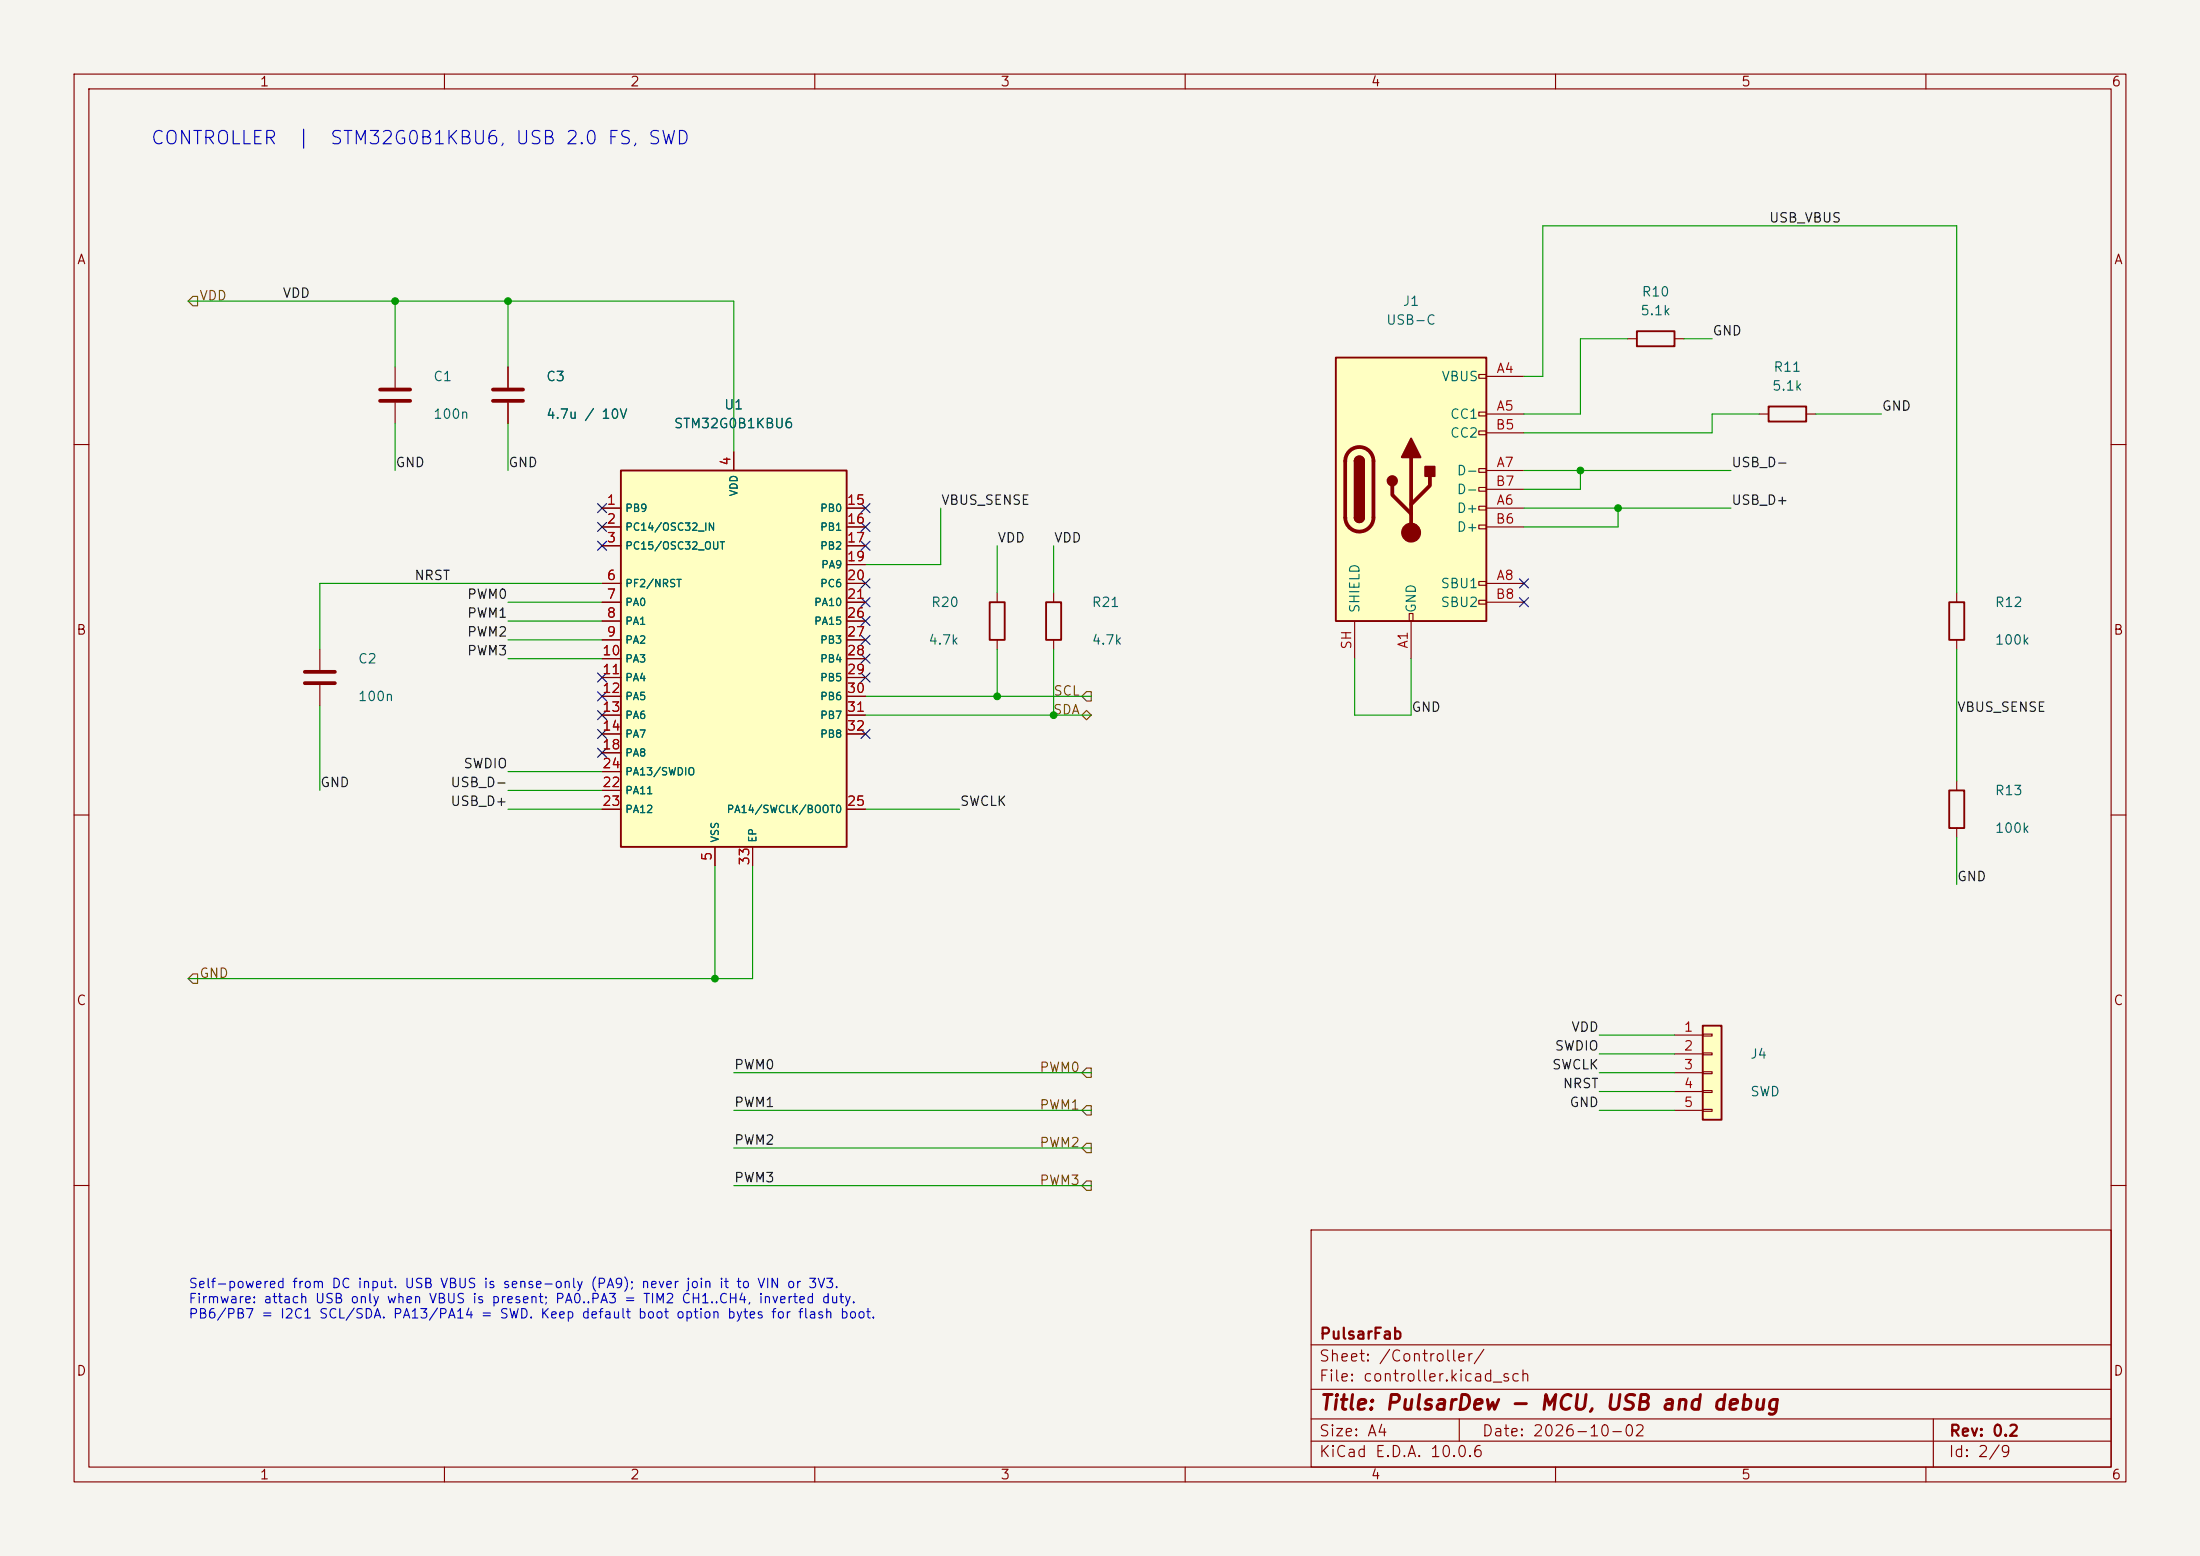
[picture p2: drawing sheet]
(kicad_sch (version 20260306) (generator "eeschema") (generator_version "10.0") (paper "A4")
(title_block (title "PulsarDew - MCU, USB and debug") (date "2026-10-02") (rev "0.2") (company "PulsarFab"))
(lib_symbols
(symbol "pulsarfab:STM32G0B1KBU6"
 (exclude_from_sim no)
 (in_bom yes)
 (on_board yes)
 (property "Reference" "U" (at 0 30.48 0) (effects (font (size 1.27 1.27))))
 (property "Value" "STM32G0B1KBU6" (at 0 -30.48 0) (effects (font (size 1.27 1.27))))
 (property "Footprint" "pulsarfab:UFQFPN-32" (at 0 -33.02 0) (effects (font (size 1.27 1.27)) hide))
 (property "Datasheet" "https://www.st.com/resource/en/datasheet/stm32g0b1kb.pdf" (at 0 0 0) (effects (font (size 1.27 1.27)) hide))
 (property "LCSC" "C5159549" (at 0 -35.56 0) (effects (font (size 1.27 1.27)) hide))
 (property "MPN" "STM32G0B1KBU6" (at 0 -38.1 0) (effects (font (size 1.27 1.27)) hide))
 (property "Description" "ARM Cortex-M0+ 64MHz, 128KB Flash, 144KB RAM, USB, UFQFPN-32" (at 0 0 0) (effects (font (size 1.27 1.27)) hide))
 (symbol "STM32G0B1KBU6_0_1"
  (rectangle (start -15.24 -25.4) (end 15.24 25.4) (stroke (width 0.254) (type default)) (fill (type background))))
 (symbol "STM32G0B1KBU6_1_1"
  (pin bidirectional line (at -17.78 20.32 0) (length 2.54) (name "PB9" (effects (font (size 1.0 1.0)))) (number "1" (effects (font (size 1.27 1.27)))))
  (pin bidirectional line (at -17.78 17.78 0) (length 2.54) (name "PC14/OSC32_IN" (effects (font (size 1.0 1.0)))) (number "2" (effects (font (size 1.27 1.27)))))
  (pin bidirectional line (at -17.78 15.24 0) (length 2.54) (name "PC15/OSC32_OUT" (effects (font (size 1.0 1.0)))) (number "3" (effects (font (size 1.27 1.27)))))
  (pin power_in line (at 0 27.94 270) (length 2.54) (name "VDD" (effects (font (size 1.0 1.0)))) (number "4" (effects (font (size 1.27 1.27)))))
  (pin power_in line (at -2.54 -27.94 90) (length 2.54) (name "VSS" (effects (font (size 1.0 1.0)))) (number "5" (effects (font (size 1.27 1.27)))))
  (pin input line (at -17.78 10.16 0) (length 2.54) (name "PF2/NRST" (effects (font (size 1.0 1.0)))) (number "6" (effects (font (size 1.27 1.27)))))
  (pin bidirectional line (at -17.78 7.62 0) (length 2.54) (name "PA0" (effects (font (size 1.0 1.0)))) (number "7" (effects (font (size 1.27 1.27)))))
  (pin bidirectional line (at -17.78 5.08 0) (length 2.54) (name "PA1" (effects (font (size 1.0 1.0)))) (number "8" (effects (font (size 1.27 1.27)))))
  (pin bidirectional line (at -17.78 2.54 0) (length 2.54) (name "PA2" (effects (font (size 1.0 1.0)))) (number "9" (effects (font (size 1.27 1.27)))))
  (pin bidirectional line (at -17.78 0 0) (length 2.54) (name "PA3" (effects (font (size 1.0 1.0)))) (number "10" (effects (font (size 1.27 1.27)))))
  (pin bidirectional line (at -17.78 -2.54 0) (length 2.54) (name "PA4" (effects (font (size 1.0 1.0)))) (number "11" (effects (font (size 1.27 1.27)))))
  (pin bidirectional line (at -17.78 -5.08 0) (length 2.54) (name "PA5" (effects (font (size 1.0 1.0)))) (number "12" (effects (font (size 1.27 1.27)))))
  (pin bidirectional line (at -17.78 -7.62 0) (length 2.54) (name "PA6" (effects (font (size 1.0 1.0)))) (number "13" (effects (font (size 1.27 1.27)))))
  (pin bidirectional line (at -17.78 -10.16 0) (length 2.54) (name "PA7" (effects (font (size 1.0 1.0)))) (number "14" (effects (font (size 1.27 1.27)))))
  (pin bidirectional line (at 17.78 20.32 180) (length 2.54) (name "PB0" (effects (font (size 1.0 1.0)))) (number "15" (effects (font (size 1.27 1.27)))))
  (pin bidirectional line (at 17.78 17.78 180) (length 2.54) (name "PB1" (effects (font (size 1.0 1.0)))) (number "16" (effects (font (size 1.27 1.27)))))
  (pin bidirectional line (at 17.78 15.24 180) (length 2.54) (name "PB2" (effects (font (size 1.0 1.0)))) (number "17" (effects (font (size 1.27 1.27)))))
  (pin bidirectional line (at -17.78 -12.7 0) (length 2.54) (name "PA8" (effects (font (size 1.0 1.0)))) (number "18" (effects (font (size 1.27 1.27)))))
  (pin bidirectional line (at 17.78 12.7 180) (length 2.54) (name "PA9" (effects (font (size 1.0 1.0)))) (number "19" (effects (font (size 1.27 1.27)))))
  (pin bidirectional line (at 17.78 10.16 180) (length 2.54) (name "PC6" (effects (font (size 1.0 1.0)))) (number "20" (effects (font (size 1.27 1.27)))))
  (pin bidirectional line (at 17.78 7.62 180) (length 2.54) (name "PA10" (effects (font (size 1.0 1.0)))) (number "21" (effects (font (size 1.27 1.27)))))
  (pin bidirectional line (at -17.78 -17.78 0) (length 2.54) (name "PA11" (effects (font (size 1.0 1.0)))) (number "22" (effects (font (size 1.27 1.27)))))
  (pin bidirectional line (at -17.78 -20.32 0) (length 2.54) (name "PA12" (effects (font (size 1.0 1.0)))) (number "23" (effects (font (size 1.27 1.27)))))
  (pin bidirectional line (at -17.78 -15.24 0) (length 2.54) (name "PA13/SWDIO" (effects (font (size 1.0 1.0)))) (number "24" (effects (font (size 1.27 1.27)))))
  (pin bidirectional line (at 17.78 -20.32 180) (length 2.54) (name "PA14/SWCLK/BOOT0" (effects (font (size 1.0 1.0)))) (number "25" (effects (font (size 1.27 1.27)))))
  (pin bidirectional line (at 17.78 5.08 180) (length 2.54) (name "PA15" (effects (font (size 1.0 1.0)))) (number "26" (effects (font (size 1.27 1.27)))))
  (pin bidirectional line (at 17.78 2.54 180) (length 2.54) (name "PB3" (effects (font (size 1.0 1.0)))) (number "27" (effects (font (size 1.27 1.27)))))
  (pin bidirectional line (at 17.78 0 180) (length 2.54) (name "PB4" (effects (font (size 1.0 1.0)))) (number "28" (effects (font (size 1.27 1.27)))))
  (pin bidirectional line (at 17.78 -2.54 180) (length 2.54) (name "PB5" (effects (font (size 1.0 1.0)))) (number "29" (effects (font (size 1.27 1.27)))))
  (pin bidirectional line (at 17.78 -5.08 180) (length 2.54) (name "PB6" (effects (font (size 1.0 1.0)))) (number "30" (effects (font (size 1.27 1.27)))))
  (pin bidirectional line (at 17.78 -7.62 180) (length 2.54) (name "PB7" (effects (font (size 1.0 1.0)))) (number "31" (effects (font (size 1.27 1.27)))))
  (pin bidirectional line (at 17.78 -10.16 180) (length 2.54) (name "PB8" (effects (font (size 1.0 1.0)))) (number "32" (effects (font (size 1.27 1.27)))))
  (pin power_in line (at 2.54 -27.94 90) (length 2.54) (name "EP" (effects (font (size 1.0 1.0)))) (number "33" (effects (font (size 1.27 1.27))))))
 (pin_names
  (offset 0.508)))
(symbol "Device:C"
 (pin_numbers (hide yes))
 (pin_names
  (offset 0.254))
 (exclude_from_sim no)
 (in_bom yes)
 (on_board yes)
 (in_pos_files yes)
 (duplicate_pin_numbers_are_jumpers no)
 (property "Reference" "C" (at 0.635 2.54 0) (show_name no) (do_not_autoplace no) (effects (font (size 1.27 1.27)) (justify left)))
 (property "Value" "C" (at 0.635 -2.54 0) (show_name no) (do_not_autoplace no) (effects (font (size 1.27 1.27)) (justify left)))
 (property "Footprint" "" (at 0.9652 -3.81 0) (show_name no) (do_not_autoplace no) (hide yes) (effects (font (size 1.27 1.27))))
 (property "Datasheet" "" (at 0 0 0) (show_name no) (do_not_autoplace no) (hide yes) (effects (font (size 1.27 1.27))))
 (property "Description" "Unpolarized capacitor" (at 0 0 0) (show_name no) (do_not_autoplace no) (hide yes) (effects (font (size 1.27 1.27))))
 (symbol "C_0_1"
  (polyline (pts (xy -2.032 0.762) (xy 2.032 0.762)) (stroke (width 0.508) (type default)) (fill (type none)))
  (polyline (pts (xy -2.032 -0.762) (xy 2.032 -0.762)) (stroke (width 0.508) (type default)) (fill (type none))))
 (symbol "C_1_1"
  (pin passive line (at 0 3.81 270) (length 2.794) (name "" (effects (font (size 1.27 1.27)))) (number "1" (effects (font (size 1.27 1.27)))))
  (pin passive line (at 0 -3.81 90) (length 2.794) (name "" (effects (font (size 1.27 1.27)))) (number "2" (effects (font (size 1.27 1.27))))))
 (embedded_fonts no))
(symbol "Device:R"
 (pin_numbers (hide yes))
 (pin_names
  (offset 0))
 (exclude_from_sim no)
 (in_bom yes)
 (on_board yes)
 (in_pos_files yes)
 (duplicate_pin_numbers_are_jumpers no)
 (property "Reference" "R" (at 2.032 0 90) (show_name no) (do_not_autoplace no) (effects (font (size 1.27 1.27))))
 (property "Value" "R" (at 0 0 90) (show_name no) (do_not_autoplace no) (effects (font (size 1.27 1.27))))
 (property "Footprint" "" (at -1.778 0 90) (show_name no) (do_not_autoplace no) (hide yes) (effects (font (size 1.27 1.27))))
 (property "Datasheet" "" (at 0 0 0) (show_name no) (do_not_autoplace no) (hide yes) (effects (font (size 1.27 1.27))))
 (property "Description" "Resistor" (at 0 0 0) (show_name no) (do_not_autoplace no) (hide yes) (effects (font (size 1.27 1.27))))
 (symbol "R_0_1"
  (rectangle (start -1.016 -2.54) (end 1.016 2.54) (stroke (width 0.254) (type default)) (fill (type none))))
 (symbol "R_1_1"
  (pin passive line (at 0 3.81 270) (length 1.27) (name "" (effects (font (size 1.27 1.27)))) (number "1" (effects (font (size 1.27 1.27)))))
  (pin passive line (at 0 -3.81 90) (length 1.27) (name "" (effects (font (size 1.27 1.27)))) (number "2" (effects (font (size 1.27 1.27))))))
 (embedded_fonts no))
(symbol "Connector:USB_C_Receptacle_USB2.0_16P"
 (pin_names
  (offset 1.016))
 (exclude_from_sim no)
 (in_bom yes)
 (on_board yes)
 (in_pos_files yes)
 (duplicate_pin_numbers_are_jumpers no)
 (property "Reference" "J" (at 0 22.225 0) (show_name no) (do_not_autoplace no) (effects (font (size 1.27 1.27))))
 (property "Value" "USB_C_Receptacle_USB2.0_16P" (at 0 19.685 0) (show_name no) (do_not_autoplace no) (effects (font (size 1.27 1.27))))
 (property "Footprint" "" (at 3.81 0 0) (show_name no) (do_not_autoplace no) (hide yes) (effects (font (size 1.27 1.27))))
 (property "Datasheet" "https://www.usb.org/sites/default/files/documents/usb_type-c.zip" (at 3.81 0 0) (show_name no) (do_not_autoplace no) (hide yes) (effects (font (size 1.27 1.27))))
 (property "Description" "USB 2.0-only 16P Type-C Receptacle connector" (at 0 0 0) (show_name no) (do_not_autoplace no) (hide yes) (effects (font (size 1.27 1.27))))
 (symbol "USB_C_Receptacle_USB2.0_16P_0_0"
  (rectangle (start -0.254 -17.78) (end 0.254 -16.764) (stroke (width 0) (type default)) (fill (type none)))
  (rectangle (start 10.16 15.494) (end 9.144 14.986) (stroke (width 0) (type default)) (fill (type none)))
  (rectangle (start 10.16 10.414) (end 9.144 9.906) (stroke (width 0) (type default)) (fill (type none)))
  (rectangle (start 10.16 7.874) (end 9.144 7.366) (stroke (width 0) (type default)) (fill (type none)))
  (rectangle (start 10.16 2.794) (end 9.144 2.286) (stroke (width 0) (type default)) (fill (type none)))
  (rectangle (start 10.16 0.254) (end 9.144 -0.254) (stroke (width 0) (type default)) (fill (type none)))
  (rectangle (start 10.16 -2.286) (end 9.144 -2.794) (stroke (width 0) (type default)) (fill (type none)))
  (rectangle (start 10.16 -4.826) (end 9.144 -5.334) (stroke (width 0) (type default)) (fill (type none)))
  (rectangle (start 10.16 -12.446) (end 9.144 -12.954) (stroke (width 0) (type default)) (fill (type none)))
  (rectangle (start 10.16 -14.986) (end 9.144 -15.494) (stroke (width 0) (type default)) (fill (type none))))
 (symbol "USB_C_Receptacle_USB2.0_16P_0_1"
  (rectangle (start -10.16 17.78) (end 10.16 -17.78) (stroke (width 0.254) (type default)) (fill (type background)))
  (polyline (pts (xy -8.89 -3.81) (xy -8.89 3.81)) (stroke (width 0.508) (type default)) (fill (type none)))
  (rectangle (start -7.62 -3.81) (end -6.35 3.81) (stroke (width 0.254) (type default)) (fill (type outline)))
  (arc (start -7.62 3.81) (mid -6.985 4.4423) (end -6.35 3.81) (stroke (width 0.254) (type default)) (fill (type none)))
  (arc (start -7.62 3.81) (mid -6.985 4.4423) (end -6.35 3.81) (stroke (width 0.254) (type default)) (fill (type outline)))
  (arc (start -8.89 3.81) (mid -6.985 5.7067) (end -5.08 3.81) (stroke (width 0.508) (type default)) (fill (type none)))
  (arc (start -5.08 -3.81) (mid -6.985 -5.7067) (end -8.89 -3.81) (stroke (width 0.508) (type default)) (fill (type none)))
  (arc (start -6.35 -3.81) (mid -6.985 -4.4423) (end -7.62 -3.81) (stroke (width 0.254) (type default)) (fill (type none)))
  (arc (start -6.35 -3.81) (mid -6.985 -4.4423) (end -7.62 -3.81) (stroke (width 0.254) (type default)) (fill (type outline)))
  (polyline (pts (xy -5.08 3.81) (xy -5.08 -3.81)) (stroke (width 0.508) (type default)) (fill (type none)))
  (circle (center -2.54 1.143) (radius 0.635) (stroke (width 0.254) (type default)) (fill (type outline)))
  (polyline (pts (xy -1.27 4.318) (xy 0 6.858) (xy 1.27 4.318) (xy -1.27 4.318)) (stroke (width 0.254) (type default)) (fill (type outline)))
  (polyline (pts (xy 0 -2.032) (xy 2.54 0.508) (xy 2.54 1.778)) (stroke (width 0.508) (type default)) (fill (type none)))
  (polyline (pts (xy 0 -3.302) (xy -2.54 -0.762) (xy -2.54 0.508)) (stroke (width 0.508) (type default)) (fill (type none)))
  (polyline (pts (xy 0 -5.842) (xy 0 4.318)) (stroke (width 0.508) (type default)) (fill (type none)))
  (circle (center 0 -5.842) (radius 1.27) (stroke (width 0) (type default)) (fill (type outline)))
  (rectangle (start 1.905 1.778) (end 3.175 3.048) (stroke (width 0.254) (type default)) (fill (type outline))))
 (symbol "USB_C_Receptacle_USB2.0_16P_1_1"
  (pin passive line (at 0 -22.86 90) (length 5.08) (name "GND" (effects (font (size 1.27 1.27)))) (number "A1" (effects (font (size 1.27 1.27)))))
  (pin passive line (at 15.24 15.24 180) (length 5.08) (name "VBUS" (effects (font (size 1.27 1.27)))) (number "A4" (effects (font (size 1.27 1.27)))))
  (pin bidirectional line (at 15.24 10.16 180) (length 5.08) (name "CC1" (effects (font (size 1.27 1.27)))) (number "A5" (effects (font (size 1.27 1.27)))))
  (pin bidirectional line (at 15.24 -2.54 180) (length 5.08) (name "D+" (effects (font (size 1.27 1.27)))) (number "A6" (effects (font (size 1.27 1.27)))))
  (pin bidirectional line (at 15.24 2.54 180) (length 5.08) (name "D-" (effects (font (size 1.27 1.27)))) (number "A7" (effects (font (size 1.27 1.27)))))
  (pin bidirectional line (at 15.24 -12.7 180) (length 5.08) (name "SBU1" (effects (font (size 1.27 1.27)))) (number "A8" (effects (font (size 1.27 1.27)))))
  (pin passive line (at 15.24 15.24 180) (length 5.08) (hide yes) (name "VBUS" (effects (font (size 1.27 1.27)))) (number "A9" (effects (font (size 1.27 1.27)))))
  (pin passive line (at 0 -22.86 90) (length 5.08) (hide yes) (name "GND" (effects (font (size 1.27 1.27)))) (number "A12" (effects (font (size 1.27 1.27)))))
  (pin passive line (at 0 -22.86 90) (length 5.08) (hide yes) (name "GND" (effects (font (size 1.27 1.27)))) (number "B1" (effects (font (size 1.27 1.27)))))
  (pin passive line (at 15.24 15.24 180) (length 5.08) (hide yes) (name "VBUS" (effects (font (size 1.27 1.27)))) (number "B4" (effects (font (size 1.27 1.27)))))
  (pin bidirectional line (at 15.24 7.62 180) (length 5.08) (name "CC2" (effects (font (size 1.27 1.27)))) (number "B5" (effects (font (size 1.27 1.27)))))
  (pin bidirectional line (at 15.24 -5.08 180) (length 5.08) (name "D+" (effects (font (size 1.27 1.27)))) (number "B6" (effects (font (size 1.27 1.27)))))
  (pin bidirectional line (at 15.24 0 180) (length 5.08) (name "D-" (effects (font (size 1.27 1.27)))) (number "B7" (effects (font (size 1.27 1.27)))))
  (pin bidirectional line (at 15.24 -15.24 180) (length 5.08) (name "SBU2" (effects (font (size 1.27 1.27)))) (number "B8" (effects (font (size 1.27 1.27)))))
  (pin passive line (at 15.24 15.24 180) (length 5.08) (hide yes) (name "VBUS" (effects (font (size 1.27 1.27)))) (number "B9" (effects (font (size 1.27 1.27)))))
  (pin passive line (at 0 -22.86 90) (length 5.08) (hide yes) (name "GND" (effects (font (size 1.27 1.27)))) (number "B12" (effects (font (size 1.27 1.27)))))
  (pin passive line (at -7.62 -22.86 90) (length 5.08) (name "SHIELD" (effects (font (size 1.27 1.27)))) (number "SH" (effects (font (size 1.27 1.27))))))
 (embedded_fonts no))
(symbol "Connector_Generic:Conn_01x05"
 (pin_names
  (offset 1.016) (hide yes))
 (exclude_from_sim no)
 (in_bom yes)
 (on_board yes)
 (in_pos_files yes)
 (duplicate_pin_numbers_are_jumpers no)
 (property "Reference" "J" (at 0 7.62 0) (show_name no) (do_not_autoplace no) (effects (font (size 1.27 1.27))))
 (property "Value" "Conn_01x05" (at 0 -7.62 0) (show_name no) (do_not_autoplace no) (effects (font (size 1.27 1.27))))
 (property "Footprint" "" (at 0 0 0) (show_name no) (do_not_autoplace no) (hide yes) (effects (font (size 1.27 1.27))))
 (property "Datasheet" "" (at 0 0 0) (show_name no) (do_not_autoplace no) (hide yes) (effects (font (size 1.27 1.27))))
 (property "Description" "Generic connector, single row, 01x05, script generated (kicad-library-utils/schlib/autogen/connector/)" (at 0 0 0) (show_name no) (do_not_autoplace no) (hide yes) (effects (font (size 1.27 1.27))))
 (symbol "Conn_01x05_1_1"
  (rectangle (start -1.27 6.35) (end 1.27 -6.35) (stroke (width 0.254) (type default)) (fill (type background)))
  (rectangle (start -1.27 5.207) (end 0 4.953) (stroke (width 0.1524) (type default)) (fill (type none)))
  (rectangle (start -1.27 2.667) (end 0 2.413) (stroke (width 0.1524) (type default)) (fill (type none)))
  (rectangle (start -1.27 0.127) (end 0 -0.127) (stroke (width 0.1524) (type default)) (fill (type none)))
  (rectangle (start -1.27 -2.413) (end 0 -2.667) (stroke (width 0.1524) (type default)) (fill (type none)))
  (rectangle (start -1.27 -4.953) (end 0 -5.207) (stroke (width 0.1524) (type default)) (fill (type none)))
  (pin passive line (at -5.08 5.08 0) (length 3.81) (name "Pin_1" (effects (font (size 1.27 1.27)))) (number "1" (effects (font (size 1.27 1.27)))))
  (pin passive line (at -5.08 2.54 0) (length 3.81) (name "Pin_2" (effects (font (size 1.27 1.27)))) (number "2" (effects (font (size 1.27 1.27)))))
  (pin passive line (at -5.08 0 0) (length 3.81) (name "Pin_3" (effects (font (size 1.27 1.27)))) (number "3" (effects (font (size 1.27 1.27)))))
  (pin passive line (at -5.08 -2.54 0) (length 3.81) (name "Pin_4" (effects (font (size 1.27 1.27)))) (number "4" (effects (font (size 1.27 1.27)))))
  (pin passive line (at -5.08 -5.08 0) (length 3.81) (name "Pin_5" (effects (font (size 1.27 1.27)))) (number "5" (effects (font (size 1.27 1.27))))))
 (embedded_fonts no)))
(text "CONTROLLER  |  STM32G0B1KBU6, USB 2.0 FS, SWD" (at 20.3200 17.7800 0) (effects (font (size 1.8 1.8)) (justify left top)))
(symbol
 (lib_id "pulsarfab:STM32G0B1KBU6")
 (at 99.06 88.9 0.0)
 (unit 1)
 (in_bom yes)
 (on_board yes)
 (dnp no)
 (property "Reference" "U1" (at 99.06 54.61 0.0) (effects (font (size 1.27 1.27))))
 (property "Value" "STM32G0B1KBU6" (at 99.06 57.15 0.0) (effects (font (size 1.27 1.27))))
 (property "Footprint" "Package_DFN_QFN:UFQFPN-32-1EP_5x5mm_P0.5mm_EP3.5x3.5mm" (at 99.06 88.9 0.0) (effects (font (size 1.27 1.27)) (hide yes)))
 (property "Datasheet" "https://www.st.com/resource/en/datasheet/stm32g0b1kb.pdf" (at 99.06 88.9 0.0) (effects (font (size 1.27 1.27)) (hide yes)))
 (property "Description" "" (at 99.06 88.9 0.0) (effects (font (size 1.27 1.27)) (hide yes)))
 (property "LCSC" "C5159549" (at 99.06 88.9 0.0) (effects (font (size 1.27 1.27)) (hide yes)))
 (property "MPN" "STM32G0B1KBU6" (at 99.06 88.9 0.0) (effects (font (size 1.27 1.27)) (hide yes)))
 (pin "1")
 (pin "2")
 (pin "3")
 (pin "4")
 (pin "5")
 (pin "6")
 (pin "7")
 (pin "8")
 (pin "9")
 (pin "10")
 (pin "11")
 (pin "12")
 (pin "13")
 (pin "14")
 (pin "15")
 (pin "16")
 (pin "17")
 (pin "18")
 (pin "19")
 (pin "20")
 (pin "21")
 (pin "22")
 (pin "23")
 (pin "24")
 (pin "25")
 (pin "26")
 (pin "27")
 (pin "28")
 (pin "29")
 (pin "30")
 (pin "31")
 (pin "32")
 (pin "33"))
(symbol
 (lib_id "Device:C")
 (at 53.34 53.34 0.0)
 (unit 1)
 (in_bom yes)
 (on_board yes)
 (dnp no)
 (property "Reference" "C1" (at 58.42 50.8 0.0) (effects (font (size 1.27 1.27)) (justify left)))
 (property "Value" "100n" (at 58.42 55.88 0.0) (effects (font (size 1.27 1.27)) (justify left)))
 (property "Footprint" "Capacitor_SMD:C_0402_1005Metric" (at 53.34 53.34 0.0) (effects (font (size 1.27 1.27)) (hide yes)))
 (property "Datasheet" "" (at 53.34 53.34 0.0) (effects (font (size 1.27 1.27)) (hide yes)))
 (property "Description" "" (at 53.34 53.34 0.0) (effects (font (size 1.27 1.27)) (hide yes)))
 (property "LCSC" "" (at 53.34 53.34 0.0) (effects (font (size 1.27 1.27)) (hide yes)))
 (property "MPN" "" (at 53.34 53.34 0.0) (effects (font (size 1.27 1.27)) (hide yes)))
 (pin "1")
 (pin "2"))
(symbol
 (lib_id "Device:C")
 (at 68.58 53.34 0.0)
 (unit 1)
 (in_bom yes)
 (on_board yes)
 (dnp no)
 (property "Reference" "C3" (at 73.66 50.8 0.0) (effects (font (size 1.27 1.27)) (justify left)))
 (property "Value" "4.7u / 10V" (at 73.66 55.88 0.0) (effects (font (size 1.27 1.27)) (justify left)))
 (property "Footprint" "Capacitor_SMD:C_0402_1005Metric" (at 68.58 53.34 0.0) (effects (font (size 1.27 1.27)) (hide yes)))
 (property "Datasheet" "" (at 68.58 53.34 0.0) (effects (font (size 1.27 1.27)) (hide yes)))
 (pin "1")
 (pin "2"))
(symbol
 (lib_id "Device:C")
 (at 43.18 91.44 0.0)
 (unit 1)
 (in_bom yes)
 (on_board yes)
 (dnp no)
 (property "Reference" "C2" (at 48.26 88.9 0.0) (effects (font (size 1.27 1.27)) (justify left)))
 (property "Value" "100n" (at 48.26 93.98 0.0) (effects (font (size 1.27 1.27)) (justify left)))
 (property "Footprint" "Capacitor_SMD:C_0402_1005Metric" (at 43.18 91.44 0.0) (effects (font (size 1.27 1.27)) (hide yes)))
 (property "Datasheet" "" (at 43.18 91.44 0.0) (effects (font (size 1.27 1.27)) (hide yes)))
 (property "Description" "" (at 43.18 91.44 0.0) (effects (font (size 1.27 1.27)) (hide yes)))
 (property "LCSC" "" (at 43.18 91.44 0.0) (effects (font (size 1.27 1.27)) (hide yes)))
 (property "MPN" "" (at 43.18 91.44 0.0) (effects (font (size 1.27 1.27)) (hide yes)))
 (pin "1")
 (pin "2"))
(hierarchical_label "VDD" (shape input) (at 25.4000 40.6400 0) (effects (font (size 1.27 1.27)) (justify left bottom)))
(label "VDD"  (at 38.1000 40.6400 0) (effects (font (size 1.27 1.27)) (justify left bottom)))
(label "GND"  (at 53.3400 63.5000 0) (effects (font (size 1.27 1.27)) (justify left bottom)))
(label "GND"  (at 68.5800 63.5000 0) (effects (font (size 1.27 1.27)) (justify left bottom)))
(hierarchical_label "GND" (shape input) (at 25.4000 132.0800 0) (effects (font (size 1.27 1.27)) (justify left bottom)))
(label "NRST"  (at 55.8800 78.7400 0) (effects (font (size 1.27 1.27)) (justify left bottom)))
(label "GND"  (at 43.1800 106.6800 0) (effects (font (size 1.27 1.27)) (justify left bottom)))
(no_connect (at 81.2800 68.5800))
(no_connect (at 81.2800 71.1200))
(no_connect (at 81.2800 73.6600))
(no_connect (at 81.2800 91.4400))
(no_connect (at 81.2800 93.9800))
(no_connect (at 81.2800 96.5200))
(no_connect (at 81.2800 99.0600))
(no_connect (at 116.8400 68.5800))
(no_connect (at 116.8400 71.1200))
(no_connect (at 116.8400 73.6600))
(no_connect (at 81.2800 101.6000))
(no_connect (at 116.8400 78.7400))
(no_connect (at 116.8400 81.2800))
(no_connect (at 116.8400 83.8200))
(no_connect (at 116.8400 86.3600))
(no_connect (at 116.8400 88.9000))
(no_connect (at 116.8400 91.4400))
(no_connect (at 116.8400 99.0600))
(label "PWM0"  (at 68.5800 81.2800 180) (effects (font (size 1.27 1.27)) (justify right bottom)))
(label "PWM1"  (at 68.5800 83.8200 180) (effects (font (size 1.27 1.27)) (justify right bottom)))
(label "PWM2"  (at 68.5800 86.3600 180) (effects (font (size 1.27 1.27)) (justify right bottom)))
(label "PWM3"  (at 68.5800 88.9000 180) (effects (font (size 1.27 1.27)) (justify right bottom)))
(label "USB_D-"  (at 68.5800 106.6800 180) (effects (font (size 1.27 1.27)) (justify right bottom)))
(label "USB_D+"  (at 68.5800 109.2200 180) (effects (font (size 1.27 1.27)) (justify right bottom)))
(label "SWDIO"  (at 68.5800 104.1400 180) (effects (font (size 1.27 1.27)) (justify right bottom)))
(label "SWCLK"  (at 129.5400 109.2200 0) (effects (font (size 1.27 1.27)) (justify left bottom)))
(label "VBUS_SENSE"  (at 127.0000 68.5800 0) (effects (font (size 1.27 1.27)) (justify left bottom)))
(hierarchical_label "SCL" (shape output) (at 147.3200 93.9800 180) (effects (font (size 1.27 1.27)) (justify right bottom)))
(hierarchical_label "SDA" (shape bidirectional) (at 147.3200 96.5200 180) (effects (font (size 1.27 1.27)) (justify right bottom)))
(symbol
 (lib_id "Device:R")
 (at 134.62 83.82 0.0)
 (unit 1)
 (in_bom yes)
 (on_board yes)
 (dnp no)
 (property "Reference" "R20" (at 129.54 81.28 0.0) (effects (font (size 1.27 1.27)) (justify right)))
 (property "Value" "4.7k" (at 129.54 86.36 0.0) (effects (font (size 1.27 1.27)) (justify right)))
 (property "Footprint" "Resistor_SMD:R_0402_1005Metric" (at 134.62 83.82 0.0) (effects (font (size 1.27 1.27)) (hide yes)))
 (property "Datasheet" "" (at 134.62 83.82 0.0) (effects (font (size 1.27 1.27)) (hide yes)))
 (property "Description" "" (at 134.62 83.82 0.0) (effects (font (size 1.27 1.27)) (hide yes)))
 (property "LCSC" "" (at 134.62 83.82 0.0) (effects (font (size 1.27 1.27)) (hide yes)))
 (property "MPN" "" (at 134.62 83.82 0.0) (effects (font (size 1.27 1.27)) (hide yes)))
 (pin "1")
 (pin "2"))
(label "VDD"  (at 134.6200 73.6600 0) (effects (font (size 1.27 1.27)) (justify left bottom)))
(symbol
 (lib_id "Device:R")
 (at 142.24 83.82 0.0)
 (unit 1)
 (in_bom yes)
 (on_board yes)
 (dnp no)
 (property "Reference" "R21" (at 147.32 81.28 0.0) (effects (font (size 1.27 1.27)) (justify left)))
 (property "Value" "4.7k" (at 147.32 86.36 0.0) (effects (font (size 1.27 1.27)) (justify left)))
 (property "Footprint" "Resistor_SMD:R_0402_1005Metric" (at 142.24 83.82 0.0) (effects (font (size 1.27 1.27)) (hide yes)))
 (property "Datasheet" "" (at 142.24 83.82 0.0) (effects (font (size 1.27 1.27)) (hide yes)))
 (property "Description" "" (at 142.24 83.82 0.0) (effects (font (size 1.27 1.27)) (hide yes)))
 (property "LCSC" "" (at 142.24 83.82 0.0) (effects (font (size 1.27 1.27)) (hide yes)))
 (property "MPN" "" (at 142.24 83.82 0.0) (effects (font (size 1.27 1.27)) (hide yes)))
 (pin "1")
 (pin "2"))
(label "VDD"  (at 142.2400 73.6600 0) (effects (font (size 1.27 1.27)) (justify left bottom)))
(hierarchical_label "PWM0" (shape output) (at 147.3200 144.7800 180) (effects (font (size 1.27 1.27)) (justify right bottom)))
(label "PWM0"  (at 99.0600 144.7800 0) (effects (font (size 1.27 1.27)) (justify left bottom)))
(hierarchical_label "PWM1" (shape output) (at 147.3200 149.8600 180) (effects (font (size 1.27 1.27)) (justify right bottom)))
(label "PWM1"  (at 99.0600 149.8600 0) (effects (font (size 1.27 1.27)) (justify left bottom)))
(hierarchical_label "PWM2" (shape output) (at 147.3200 154.9400 180) (effects (font (size 1.27 1.27)) (justify right bottom)))
(label "PWM2"  (at 99.0600 154.9400 0) (effects (font (size 1.27 1.27)) (justify left bottom)))
(hierarchical_label "PWM3" (shape output) (at 147.3200 160.0200 180) (effects (font (size 1.27 1.27)) (justify right bottom)))
(label "PWM3"  (at 99.0600 160.0200 0) (effects (font (size 1.27 1.27)) (justify left bottom)))
(symbol
 (lib_id "Connector:USB_C_Receptacle_USB2.0_16P")
 (at 190.5 66.04 0.0)
 (unit 1)
 (in_bom yes)
 (on_board yes)
 (dnp no)
 (property "Reference" "J1" (at 190.5 40.64 0.0) (effects (font (size 1.27 1.27))))
 (property "Value" "USB-C" (at 190.5 43.18 0.0) (effects (font (size 1.27 1.27))))
 (property "Footprint" "pulsarfab:USB_C_HRO_TYPE-C-31-M-12" (at 190.5 66.04 0.0) (effects (font (size 1.27 1.27)) (hide yes)))
 (property "Datasheet" "https://datasheet.lcsc.com/datasheet/pdf/9e56b777c022540fcce7c7f67825f55e.pdf?productCode=C165948" (at 190.5 66.04 0.0) (effects (font (size 1.27 1.27)) (hide yes)))
 (property "Description" "" (at 190.5 66.04 0.0) (effects (font (size 1.27 1.27)) (hide yes)))
 (property "LCSC" "C165948" (at 190.5 66.04 0.0) (effects (font (size 1.27 1.27)) (hide yes)))
 (property "MPN" "TYPE-C-31-M-12" (at 190.5 66.04 0.0) (effects (font (size 1.27 1.27)) (hide yes)))
 (pin "A1")
 (pin "A4")
 (pin "A5")
 (pin "A6")
 (pin "A7")
 (pin "A8")
 (pin "A9")
 (pin "A12")
 (pin "B1")
 (pin "B4")
 (pin "B5")
 (pin "B6")
 (pin "B7")
 (pin "B8")
 (pin "B9")
 (pin "B12")
 (pin "SH")(property "Manufacturer" "Korean Hroparts Elec"
 (at 190.5 66.04 0.0)
 (effects (font (size 1.27 1.27)) (hide yes))))
(symbol
 (lib_id "Device:R")
 (at 223.52 45.72 90.0)
 (unit 1)
 (in_bom yes)
 (on_board yes)
 (dnp no)
 (property "Reference" "R10" (at 223.52 39.37 90.0) (effects (font (size 1.27 1.27))))
 (property "Value" "5.1k" (at 223.52 41.91 90.0) (effects (font (size 1.27 1.27))))
 (property "Footprint" "Resistor_SMD:R_0402_1005Metric" (at 223.52 45.72 90.0) (effects (font (size 1.27 1.27)) (hide yes)))
 (property "Datasheet" "" (at 223.52 45.72 90.0) (effects (font (size 1.27 1.27)) (hide yes)))
 (property "Description" "" (at 223.52 45.72 90.0) (effects (font (size 1.27 1.27)) (hide yes)))
 (property "LCSC" "" (at 223.52 45.72 90.0) (effects (font (size 1.27 1.27)) (hide yes)))
 (property "MPN" "" (at 223.52 45.72 90.0) (effects (font (size 1.27 1.27)) (hide yes)))
 (pin "1")
 (pin "2"))
(symbol
 (lib_id "Device:R")
 (at 241.3 55.88 90.0)
 (unit 1)
 (in_bom yes)
 (on_board yes)
 (dnp no)
 (property "Reference" "R11" (at 241.3 49.53 90.0) (effects (font (size 1.27 1.27))))
 (property "Value" "5.1k" (at 241.3 52.07 90.0) (effects (font (size 1.27 1.27))))
 (property "Footprint" "Resistor_SMD:R_0402_1005Metric" (at 241.3 55.88 90.0) (effects (font (size 1.27 1.27)) (hide yes)))
 (property "Datasheet" "" (at 241.3 55.88 90.0) (effects (font (size 1.27 1.27)) (hide yes)))
 (property "Description" "" (at 241.3 55.88 90.0) (effects (font (size 1.27 1.27)) (hide yes)))
 (property "LCSC" "" (at 241.3 55.88 90.0) (effects (font (size 1.27 1.27)) (hide yes)))
 (property "MPN" "" (at 241.3 55.88 90.0) (effects (font (size 1.27 1.27)) (hide yes)))
 (pin "1")
 (pin "2"))
(label "GND"  (at 231.1400 45.7200 0) (effects (font (size 1.27 1.27)) (justify left bottom)))
(label "GND"  (at 254.0000 55.8800 0) (effects (font (size 1.27 1.27)) (justify left bottom)))
(label "USB_D-"  (at 233.6800 63.5000 0) (effects (font (size 1.27 1.27)) (justify left bottom)))
(label "USB_D+"  (at 233.6800 68.5800 0) (effects (font (size 1.27 1.27)) (justify left bottom)))
(no_connect (at 205.7400 78.7400))
(no_connect (at 205.7400 81.2800))
(label "GND"  (at 190.5000 96.5200 0) (effects (font (size 1.27 1.27)) (justify left bottom)))
(label "USB_VBUS"  (at 238.7600 30.4800 0) (effects (font (size 1.27 1.27)) (justify left bottom)))
(symbol
 (lib_id "Device:R")
 (at 264.16 83.82 0.0)
 (unit 1)
 (in_bom yes)
 (on_board yes)
 (dnp no)
 (property "Reference" "R12" (at 269.24 81.28 0.0) (effects (font (size 1.27 1.27)) (justify left)))
 (property "Value" "100k" (at 269.24 86.36 0.0) (effects (font (size 1.27 1.27)) (justify left)))
 (property "Footprint" "Resistor_SMD:R_0402_1005Metric" (at 264.16 83.82 0.0) (effects (font (size 1.27 1.27)) (hide yes)))
 (property "Datasheet" "" (at 264.16 83.82 0.0) (effects (font (size 1.27 1.27)) (hide yes)))
 (pin "1")
 (pin "2"))
(symbol
 (lib_id "Device:R")
 (at 264.16 109.22 0.0)
 (unit 1)
 (in_bom yes)
 (on_board yes)
 (dnp no)
 (property "Reference" "R13" (at 269.24 106.68 0.0) (effects (font (size 1.27 1.27)) (justify left)))
 (property "Value" "100k" (at 269.24 111.76 0.0) (effects (font (size 1.27 1.27)) (justify left)))
 (property "Footprint" "Resistor_SMD:R_0402_1005Metric" (at 264.16 109.22 0.0) (effects (font (size 1.27 1.27)) (hide yes)))
 (property "Datasheet" "" (at 264.16 109.22 0.0) (effects (font (size 1.27 1.27)) (hide yes)))
 (pin "1")
 (pin "2"))
(label "VBUS_SENSE"  (at 264.1600 96.5200 0) (effects (font (size 1.27 1.27)) (justify left bottom)))
(label "GND"  (at 264.1600 119.3800 0) (effects (font (size 1.27 1.27)) (justify left bottom)))
(symbol
 (lib_id "Connector_Generic:Conn_01x05")
 (at 231.14 144.78 0.0)
 (unit 1)
 (in_bom yes)
 (on_board yes)
 (dnp no)
 (property "Reference" "J4" (at 236.22 142.24 0.0) (effects (font (size 1.27 1.27)) (justify left)))
 (property "Value" "SWD" (at 236.22 147.32 0.0) (effects (font (size 1.27 1.27)) (justify left)))
 (property "Footprint" "Connector_PinHeader_2.54mm:PinHeader_1x05_P2.54mm_Vertical" (at 231.14 144.78 0.0) (effects (font (size 1.27 1.27)) (hide yes)))
 (property "Datasheet" "" (at 231.14 144.78 0.0) (effects (font (size 1.27 1.27)) (hide yes)))
 (pin "1")
 (pin "2")
 (pin "3")
 (pin "4")
 (pin "5"))
(label "VDD"  (at 215.9000 139.7000 180) (effects (font (size 1.27 1.27)) (justify right bottom)))
(label "SWDIO"  (at 215.9000 142.2400 180) (effects (font (size 1.27 1.27)) (justify right bottom)))
(label "SWCLK"  (at 215.9000 144.7800 180) (effects (font (size 1.27 1.27)) (justify right bottom)))
(label "NRST"  (at 215.9000 147.3200 180) (effects (font (size 1.27 1.27)) (justify right bottom)))
(label "GND"  (at 215.9000 149.8600 180) (effects (font (size 1.27 1.27)) (justify right bottom)))
(text "Self-powered from DC input. USB VBUS is sense-only (PA9); never join it to VIN or 3V3.\nFirmware: attach USB only when VBUS is present; PA0..PA3 = TIM2 CH1..CH4, inverted duty.\nPB6/PB7 = I2C1 SCL/SDA. PA13/PA14 = SWD. Keep default boot option bytes for flash boot." (at 25.4000 172.7200 0) (effects (font (size 1.27 1.27)) (justify left top)))
(wire (pts (xy 25.4000 40.6400) (xy 53.3400 40.6400)) (stroke (width 0) (type default)))
(wire (pts (xy 25.4000 132.0800) (xy 96.5200 132.0800)) (stroke (width 0) (type default)))
(wire (pts (xy 43.1800 78.7400) (xy 43.1800 87.6300)) (stroke (width 0) (type default)))
(wire (pts (xy 43.1800 78.7400) (xy 81.2800 78.7400)) (stroke (width 0) (type default)))
(wire (pts (xy 43.1800 95.2500) (xy 43.1800 106.6800)) (stroke (width 0) (type default)))
(wire (pts (xy 53.3400 40.6400) (xy 53.3400 49.5300)) (stroke (width 0) (type default)))
(wire (pts (xy 53.3400 40.6400) (xy 68.5800 40.6400)) (stroke (width 0) (type default)))
(wire (pts (xy 53.3400 57.1500) (xy 53.3400 63.5000)) (stroke (width 0) (type default)))
(wire (pts (xy 68.5800 40.6400) (xy 68.5800 49.5300)) (stroke (width 0) (type default)))
(wire (pts (xy 68.5800 40.6400) (xy 99.0600 40.6400)) (stroke (width 0) (type default)))
(wire (pts (xy 68.5800 57.1500) (xy 68.5800 63.5000)) (stroke (width 0) (type default)))
(wire (pts (xy 68.5800 81.2800) (xy 81.2800 81.2800)) (stroke (width 0) (type default)))
(wire (pts (xy 68.5800 83.8200) (xy 81.2800 83.8200)) (stroke (width 0) (type default)))
(wire (pts (xy 68.5800 86.3600) (xy 81.2800 86.3600)) (stroke (width 0) (type default)))
(wire (pts (xy 68.5800 88.9000) (xy 81.2800 88.9000)) (stroke (width 0) (type default)))
(wire (pts (xy 68.5800 104.1400) (xy 81.2800 104.1400)) (stroke (width 0) (type default)))
(wire (pts (xy 68.5800 106.6800) (xy 81.2800 106.6800)) (stroke (width 0) (type default)))
(wire (pts (xy 68.5800 109.2200) (xy 81.2800 109.2200)) (stroke (width 0) (type default)))
(wire (pts (xy 96.5200 116.8400) (xy 96.5200 132.0800)) (stroke (width 0) (type default)))
(wire (pts (xy 96.5200 132.0800) (xy 101.6000 132.0800)) (stroke (width 0) (type default)))
(wire (pts (xy 99.0600 40.6400) (xy 99.0600 60.9600)) (stroke (width 0) (type default)))
(wire (pts (xy 99.0600 144.7800) (xy 147.3200 144.7800)) (stroke (width 0) (type default)))
(wire (pts (xy 99.0600 149.8600) (xy 147.3200 149.8600)) (stroke (width 0) (type default)))
(wire (pts (xy 99.0600 154.9400) (xy 147.3200 154.9400)) (stroke (width 0) (type default)))
(wire (pts (xy 99.0600 160.0200) (xy 147.3200 160.0200)) (stroke (width 0) (type default)))
(wire (pts (xy 101.6000 116.8400) (xy 101.6000 132.0800)) (stroke (width 0) (type default)))
(wire (pts (xy 116.8400 76.2000) (xy 127.0000 76.2000)) (stroke (width 0) (type default)))
(wire (pts (xy 116.8400 93.9800) (xy 134.6200 93.9800)) (stroke (width 0) (type default)))
(wire (pts (xy 116.8400 96.5200) (xy 142.2400 96.5200)) (stroke (width 0) (type default)))
(wire (pts (xy 116.8400 109.2200) (xy 129.5400 109.2200)) (stroke (width 0) (type default)))
(wire (pts (xy 127.0000 68.5800) (xy 127.0000 76.2000)) (stroke (width 0) (type default)))
(wire (pts (xy 134.6200 73.6600) (xy 134.6200 80.0100)) (stroke (width 0) (type default)))
(wire (pts (xy 134.6200 87.6300) (xy 134.6200 93.9800)) (stroke (width 0) (type default)))
(wire (pts (xy 134.6200 93.9800) (xy 147.3200 93.9800)) (stroke (width 0) (type default)))
(wire (pts (xy 142.2400 73.6600) (xy 142.2400 80.0100)) (stroke (width 0) (type default)))
(wire (pts (xy 142.2400 87.6300) (xy 142.2400 96.5200)) (stroke (width 0) (type default)))
(wire (pts (xy 142.2400 96.5200) (xy 147.3200 96.5200)) (stroke (width 0) (type default)))
(wire (pts (xy 182.8800 88.9000) (xy 182.8800 96.5200)) (stroke (width 0) (type default)))
(wire (pts (xy 182.8800 96.5200) (xy 190.5000 96.5200)) (stroke (width 0) (type default)))
(wire (pts (xy 190.5000 88.9000) (xy 190.5000 96.5200)) (stroke (width 0) (type default)))
(wire (pts (xy 205.7400 50.8000) (xy 208.2800 50.8000)) (stroke (width 0) (type default)))
(wire (pts (xy 205.7400 55.8800) (xy 213.3600 55.8800)) (stroke (width 0) (type default)))
(wire (pts (xy 205.7400 58.4200) (xy 231.1400 58.4200)) (stroke (width 0) (type default)))
(wire (pts (xy 205.7400 63.5000) (xy 213.3600 63.5000)) (stroke (width 0) (type default)))
(wire (pts (xy 205.7400 66.0400) (xy 213.3600 66.0400)) (stroke (width 0) (type default)))
(wire (pts (xy 205.7400 68.5800) (xy 218.4400 68.5800)) (stroke (width 0) (type default)))
(wire (pts (xy 205.7400 71.1200) (xy 218.4400 71.1200)) (stroke (width 0) (type default)))
(wire (pts (xy 208.2800 30.4800) (xy 208.2800 50.8000)) (stroke (width 0) (type default)))
(wire (pts (xy 208.2800 30.4800) (xy 264.1600 30.4800)) (stroke (width 0) (type default)))
(wire (pts (xy 213.3600 45.7200) (xy 213.3600 55.8800)) (stroke (width 0) (type default)))
(wire (pts (xy 213.3600 45.7200) (xy 219.7100 45.7200)) (stroke (width 0) (type default)))
(wire (pts (xy 213.3600 63.5000) (xy 213.3600 66.0400)) (stroke (width 0) (type default)))
(wire (pts (xy 213.3600 63.5000) (xy 233.6800 63.5000)) (stroke (width 0) (type default)))
(wire (pts (xy 215.9000 139.7000) (xy 226.0600 139.7000)) (stroke (width 0) (type default)))
(wire (pts (xy 215.9000 142.2400) (xy 226.0600 142.2400)) (stroke (width 0) (type default)))
(wire (pts (xy 215.9000 144.7800) (xy 226.0600 144.7800)) (stroke (width 0) (type default)))
(wire (pts (xy 215.9000 147.3200) (xy 226.0600 147.3200)) (stroke (width 0) (type default)))
(wire (pts (xy 215.9000 149.8600) (xy 226.0600 149.8600)) (stroke (width 0) (type default)))
(wire (pts (xy 218.4400 68.5800) (xy 218.4400 71.1200)) (stroke (width 0) (type default)))
(wire (pts (xy 218.4400 68.5800) (xy 233.6800 68.5800)) (stroke (width 0) (type default)))
(wire (pts (xy 227.3300 45.7200) (xy 231.1400 45.7200)) (stroke (width 0) (type default)))
(wire (pts (xy 231.1400 55.8800) (xy 231.1400 58.4200)) (stroke (width 0) (type default)))
(wire (pts (xy 231.1400 55.8800) (xy 237.4900 55.8800)) (stroke (width 0) (type default)))
(wire (pts (xy 245.1100 55.8800) (xy 254.0000 55.8800)) (stroke (width 0) (type default)))
(wire (pts (xy 264.1600 30.4800) (xy 264.1600 80.0100)) (stroke (width 0) (type default)))
(wire (pts (xy 264.1600 87.6300) (xy 264.1600 105.4100)) (stroke (width 0) (type default)))
(wire (pts (xy 264.1600 113.0300) (xy 264.1600 119.3800)) (stroke (width 0) (type default)))
(junction (at 53.3400 40.6400) (diameter 0) (color 0 0 0 0))
(junction (at 96.5200 132.0800) (diameter 0) (color 0 0 0 0))
(junction (at 68.5800 40.6400) (diameter 0) (color 0 0 0 0))
(junction (at 134.6200 93.9800) (diameter 0) (color 0 0 0 0))
(junction (at 142.2400 96.5200) (diameter 0) (color 0 0 0 0))
(junction (at 213.3600 63.5000) (diameter 0) (color 0 0 0 0))
(junction (at 218.4400 68.5800) (diameter 0) (color 0 0 0 0))

(embedded_fonts no))
